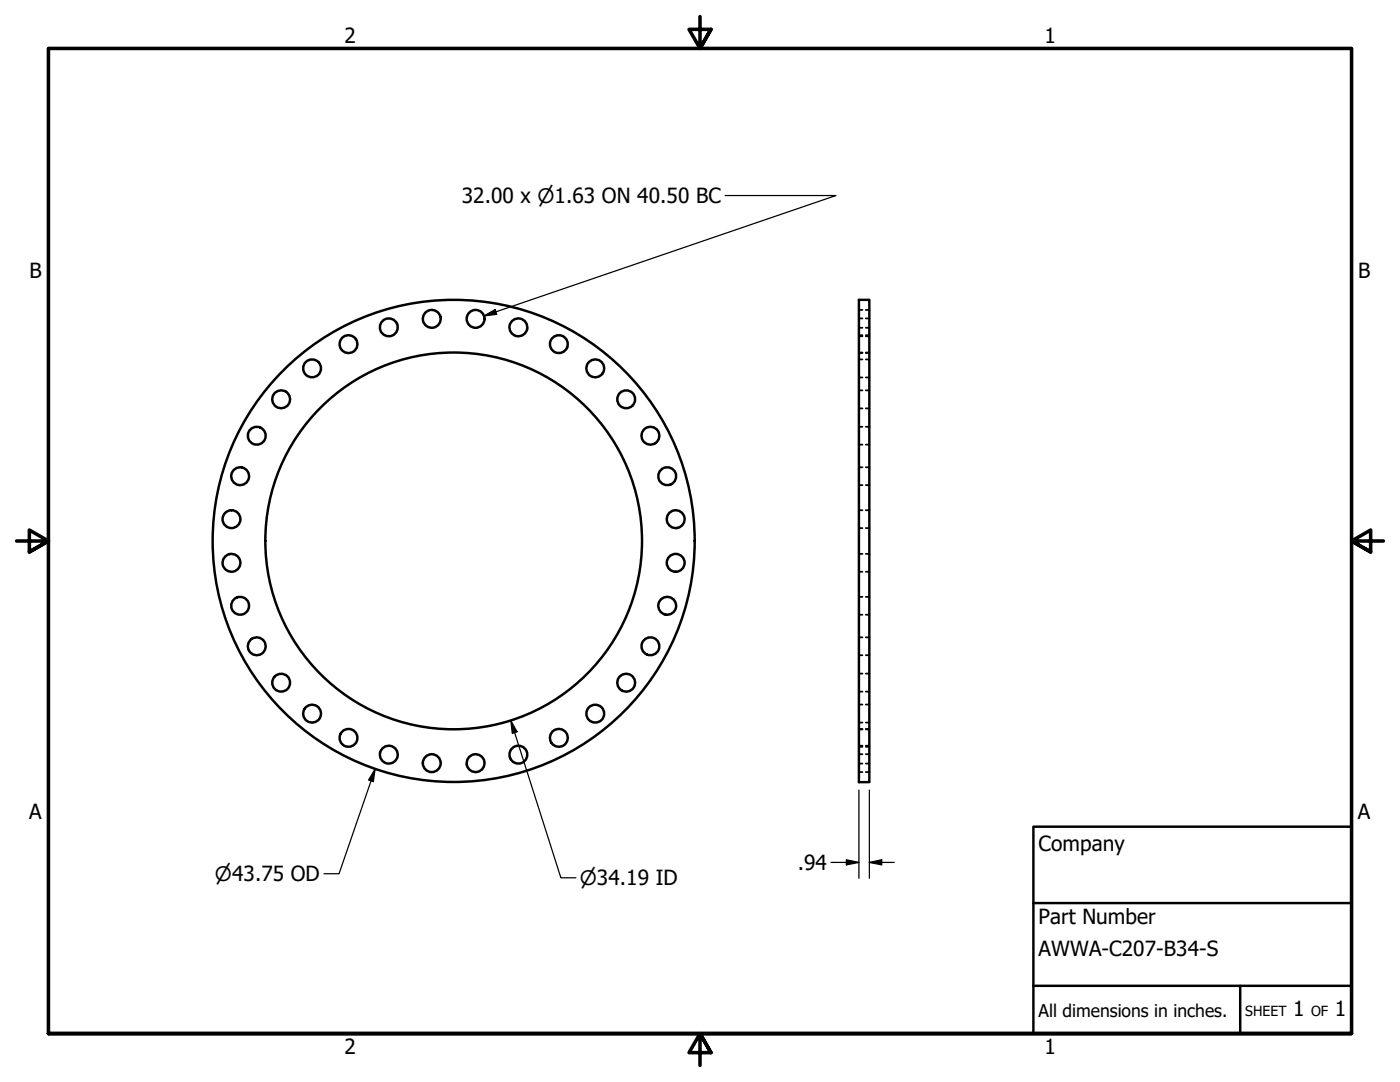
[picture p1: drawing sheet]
<svg xmlns="http://www.w3.org/2000/svg" width="279mm" height="216mm" viewBox="0 0 279 216" stroke-linecap="round" stroke-linejoin="round" font-family="sans-serif">
<!-- layer: Visible (ANSI) -->
<g fill="none" stroke="#000" stroke-width=".49">
<path d="M171.4 59.8h2.1v96.3h-2.1z"/>
<circle cx="56.1" cy="79.7" r="1.78"/>
<circle cx="62.3" cy="73.5" r="1.78"/>
<circle cx="69.5" cy="68.7" r="1.78"/>
<circle cx="77.6" cy="65.3" r="1.78"/>
<circle cx="86.2" cy="63.6" r="1.78"/>
<circle cx="94.9" cy="63.6" r="1.78"/>
<circle cx="103.5" cy="65.3" r="1.78"/>
<circle cx="111.5" cy="68.7" r="1.78"/>
<circle cx="118.8" cy="73.5" r="1.78"/>
<circle cx="125" cy="79.7" r="1.78"/>
<circle cx="47.9" cy="95" r="1.78"/>
<circle cx="51.2" cy="86.9" r="1.78"/>
<circle cx="129.8" cy="86.9" r="1.78"/>
<circle cx="133.2" cy="95" r="1.78"/>
<circle cx="46.2" cy="103.6" r="1.78"/>
<circle cx="46.2" cy="112.3" r="1.78"/>
<circle cx="90.5" cy="107.9" r="48.1"/>
<circle cx="90.5" cy="107.9" r="37.6"/>
<circle cx="134.8" cy="103.6" r="1.78"/>
<circle cx="134.8" cy="112.3" r="1.78"/>
<circle cx="47.9" cy="120.9" r="1.78"/>
<circle cx="51.2" cy="129" r="1.78"/>
<circle cx="56.1" cy="136.2" r="1.78"/>
<circle cx="125" cy="136.2" r="1.78"/>
<circle cx="129.8" cy="129" r="1.78"/>
<circle cx="133.2" cy="120.9" r="1.78"/>
<circle cx="62.3" cy="142.4" r="1.78"/>
<circle cx="69.6" cy="147.2" r="1.78"/>
<circle cx="77.6" cy="150.6" r="1.78"/>
<circle cx="86.2" cy="152.3" r="1.78"/>
<circle cx="94.9" cy="152.3" r="1.78"/>
<circle cx="103.5" cy="150.6" r="1.78"/>
<circle cx="111.5" cy="147.2" r="1.78"/>
<circle cx="118.8" cy="142.4" r="1.78"/>
</g>
<!-- layer: Hidden (ANSI) -->
<g fill="none" stroke="#000" stroke-width=".35">
<path d="M171.4 70.3h.7M171.4 67.1h.7M171.4 63.5h.7M171.4 70.4h.7M171.4 66.9h.7M171.4 75.3h.7M171.4 71.7h.7M171.4 77.9h.7M171.4 65.4h.7M171.4 61.8h.7M172.8 70.3h.7M172.8 67.1h.7"/>
<path d="M172.8 63.5h.7M172.8 70.4h.7M172.8 66.9h.7M172.8 75.3h.7M172.8 71.7h.7M172.8 77.9h.7M172.8 65.4h.7M172.8 61.8h.7M171.4 81.5h.7M171.4 88.7h.7M171.4 85.2h.7M171.4 96.8h.7"/>
<path d="M171.4 93.2h.7M172.8 81.5h.7M172.8 88.7h.7M172.8 85.2h.7M172.8 96.8h.7M172.8 93.2h.7M171.4 105.4h.7M171.4 101.8h.7M171.4 114.1h.7M171.4 110.5h.7M171.4 119.1h.7M172.8 105.4h.7"/>
<path d="M172.8 101.8h.7M172.8 114.1h.7M172.8 110.5h.7M172.8 119.1h.7M171.4 122.7h.7M171.4 130.7h.7M171.4 127.2h.7M171.4 138h.7M171.4 134.4h.7M172.8 122.7h.7M172.8 130.7h.7M172.8 127.2h.7"/>
<path d="M172.8 138h.7M172.8 134.4h.7M171.4 145.6h.7M171.4 144.2h.7M171.4 140.6h.7M171.4 149h.7M171.4 145.5h.7M171.4 152.4h.7M171.4 148.8h.7M171.4 154.1h.7M171.4 150.5h.7M172.8 145.6h.7"/>
<path d="M172.8 144.2h.7M172.8 140.6h.7M172.8 149h.7M172.8 145.5h.7M172.8 152.4h.7M172.8 148.8h.7M172.8 154.1h.7M172.8 150.5h.7"/>
</g>
<!-- layer: Border (ANSI) -->
<path d="M139.7 3.3v6.4l-2.2-3.8h4.4l-2.2 3.8 2.2-3.8M3.3 107.9h6.4l-3.8-2.1v4.3l3.8-2.2-3.8 2.2M276.1 107.9h-6.4l3.8-2.1v4.3l-3.8-2.2 3.8 2.2M9.7 206.2v-196.5h260v196.5h-260h260M141.9 210l-2.2-3.8 2.2 3.8h-4.4l2.2-3.8v6.4" fill="none" stroke="#000" stroke-width=".71"/>
<!-- layer: Title (ANSI) -->
<path d="M206.2 165h63.5v41.2h-63.5zM206.2 196.7h63.5M206.2 180.2h63.5M247.5 196.7v9.5" fill="none" stroke="#000" stroke-width=".49"/>
<!-- layer: Dimension (ANSI) -->
<path d="M144.7 39h22.1l-70.2 24M96.6 63l2.2-1.2 .3 .9zM74.9 153.5l-.4 2.5-.9-.4zM74.9 153.5l-7.2 20.8h-3M102 143.8l1.2 2.2-1 .3zM102 143.8l9.9 31.4h3M171.4 157.7v17.6M173.5 157.7v17.6M165.8 172.1h5.6M168.9 171.6l2.5 .5-2.5 .5zM173.5 172.1l2.5-.5v1zM173.5 172.1h5" fill="none" stroke="#000" stroke-width=".25"/>
<g fill="#000">
<path d="M96.6 63l2.2-1.2 .3 .9z" fill-rule="evenodd"/>
<path d="M74.9 153.5l-.4 2.5-.9-.4z" fill-rule="evenodd"/>
<path d="M102 143.8l1.2 2.2-1 .3z" fill-rule="evenodd"/>
<path d="M168.9 171.6l2.5 .5-2.5 .5z" fill-rule="evenodd"/>
<path d="M173.5 172.1l2.5-.5v1z" fill-rule="evenodd"/>
</g>
<g font-size="4.2">
<text x="68.7" y="8.6">2</text>
<text x="208.4" y="8.6">1</text>
<text x="92.1" y="40.5">32.00 x ⌀1.63 ON 40.50 BC</text>
<text x="5.9" y="55.5">B</text>
<text x="271" y="55.5">B</text>
<text x="5.8" y="163.4">A</text>
<text x="271" y="163.4">A</text>
<text x="159.2" y="173.6">.94</text>
<text x="207.3" y="169.8">Company</text>
<text x="207.3" y="184.4">Part Number</text>
<text x="207.3" y="190.7">AWWA-C207-B34-S</text>
<text x="258.1" y="202.8">1</text>
<text x="266.4" y="202.8">1</text>
<text x="68.7" y="210.3">2</text>
<text x="208.4" y="210.3">1</text>
</g>
<g font-size="4">
<text x="42.9" y="175.8">⌀43.75 OD</text>
<text x="115.7" y="176.6">⌀34.19 ID</text>
</g>
<text font-size="3.5" x="207.3" y="202.9">All dimensions in inches.</text>
<g font-size="2.8">
<text x="248.5" y="202.8">SHEET</text>
<text x="261.7" y="202.8">OF</text>
</g>
</svg>
